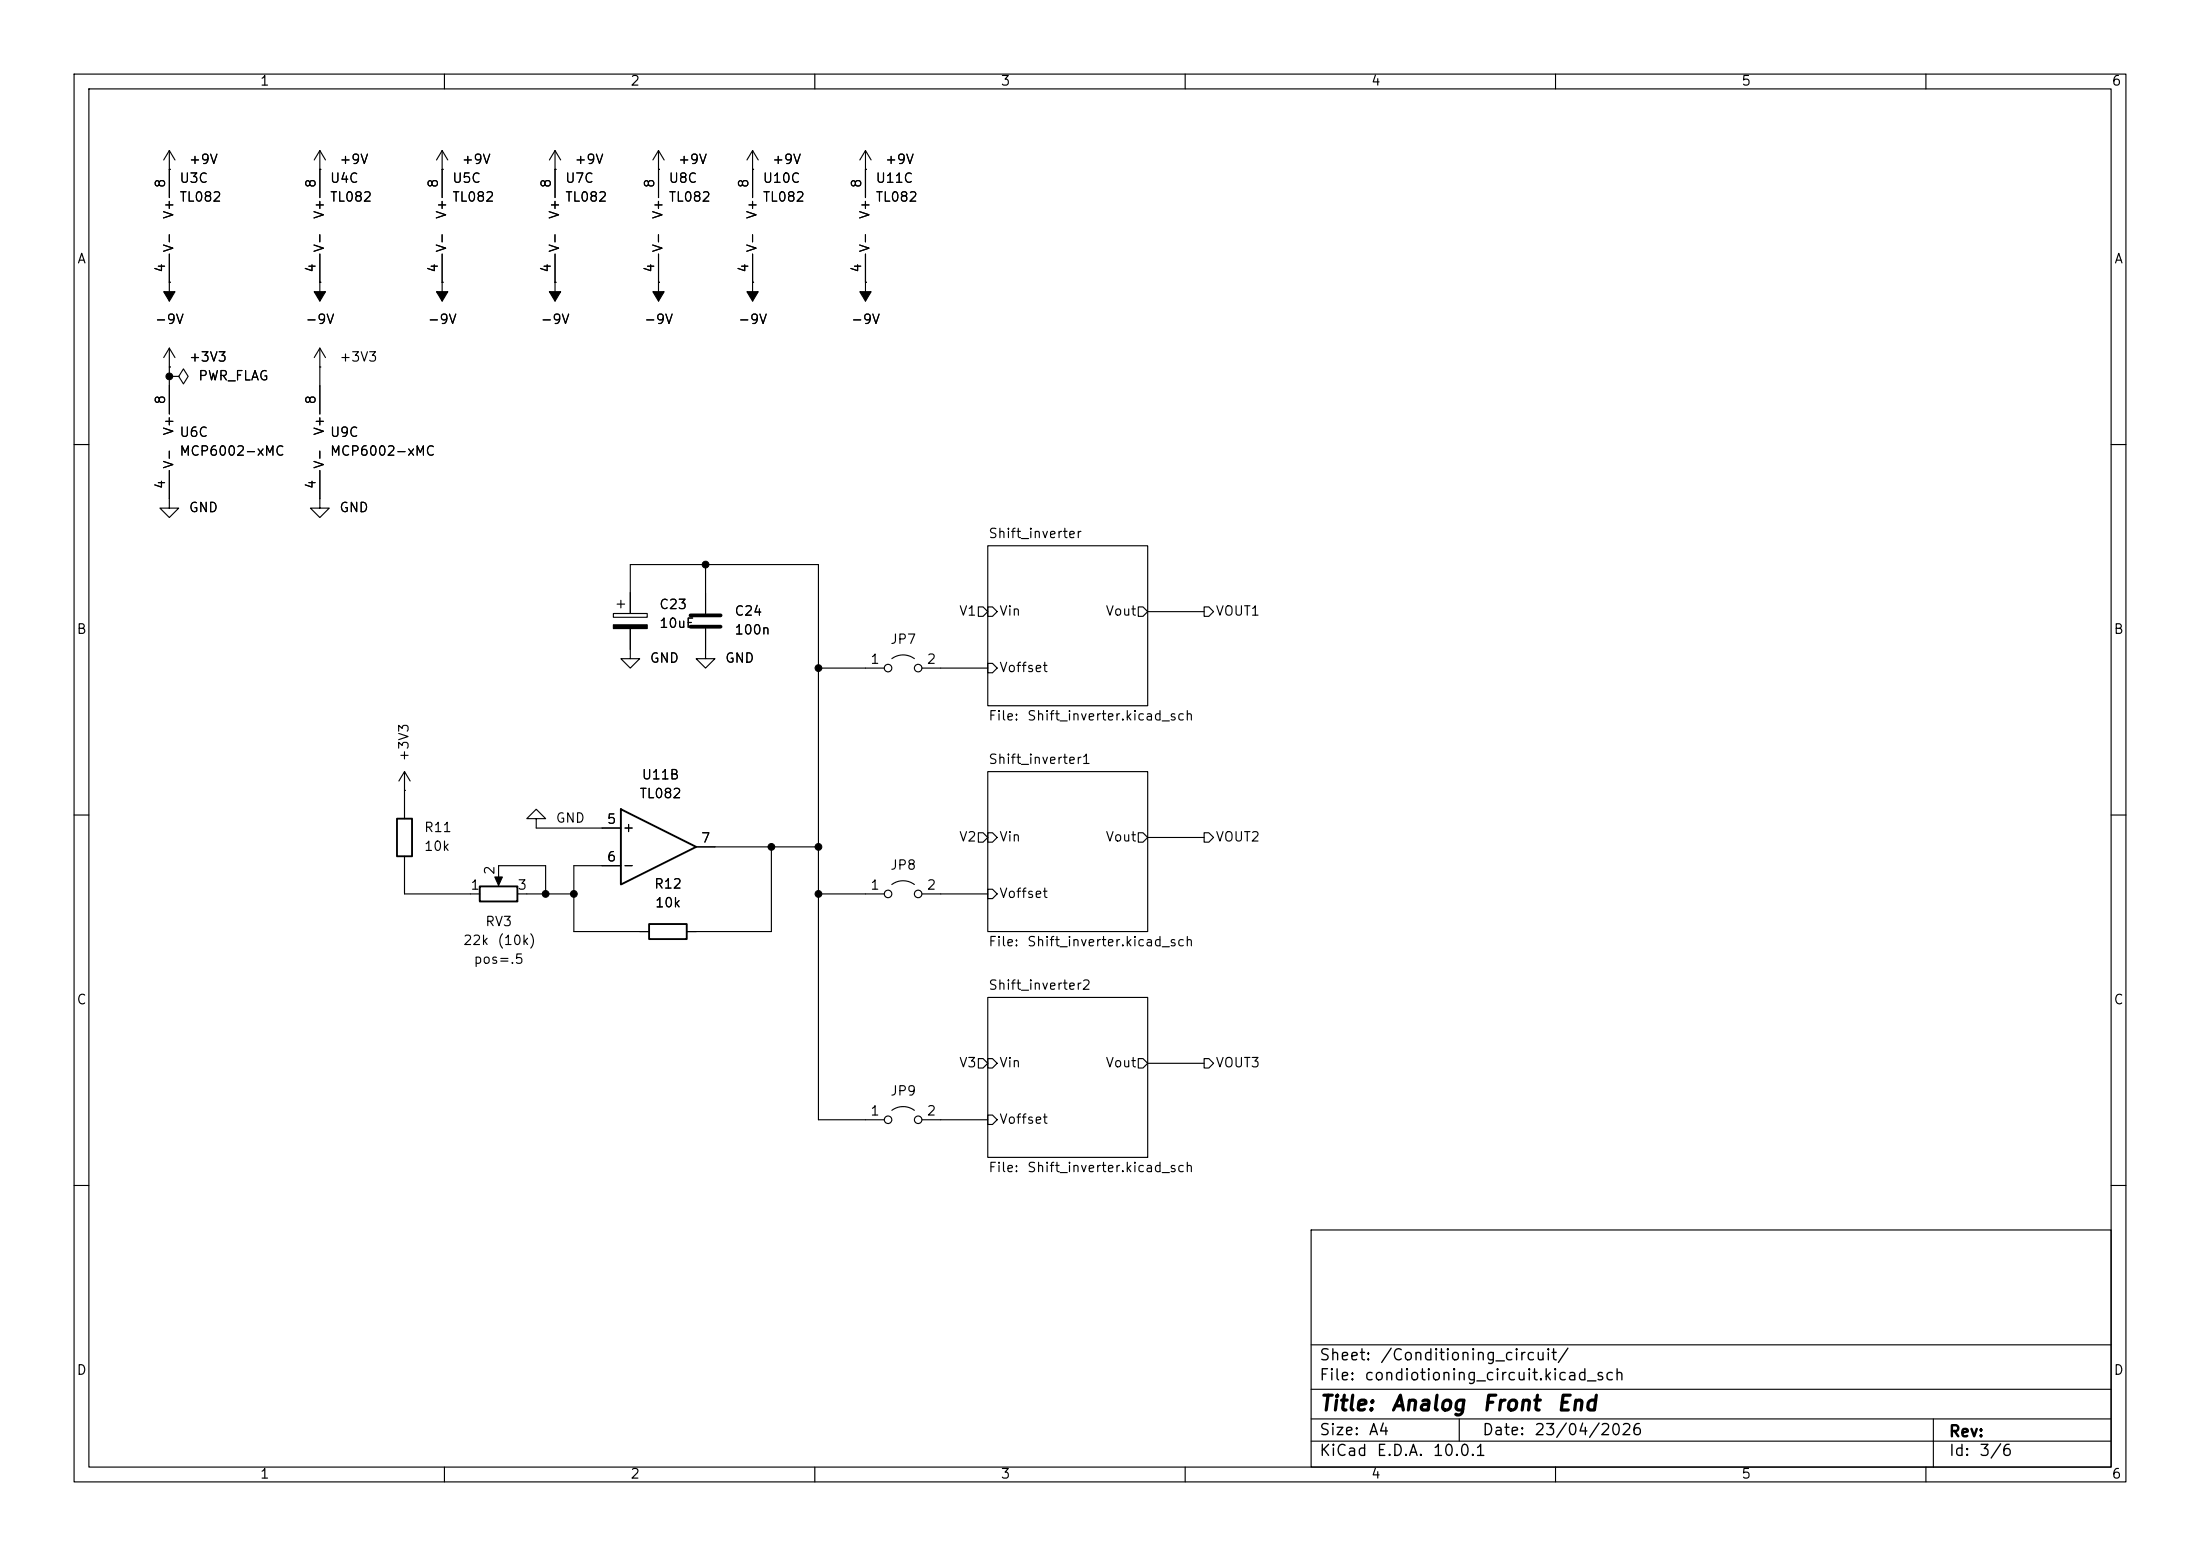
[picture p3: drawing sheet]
<svg xmlns="http://www.w3.org/2000/svg" width="297mm" height="210mm" viewBox="0 0 297 210" stroke-linecap="round" stroke-linejoin="round" font-family="sans-serif">
<g fill="none" stroke="#000" stroke-width=".15">
<path d="M10 10h277v190h-277zM12 12h273v186h-273zM60 10v2M110 10v2M160 10v2M210 10v2M260 10v2M22.9 22.9h.1M22.9 38.1h.1M22.9 20.3v6.4M22.9 34.3v6.3M22.9 20.3l-.8 1.3"/>
<path d="M22.9 20.3l.7 1.3M43.2 38.1h.1M43.2 22.9h.1M43.2 20.3v6.4M43.2 34.3v6.3M43.2 20.3l-.8 1.3M43.2 20.3l.7 1.3M59.7 38.1h.1M59.7 22.9h.1M59.7 20.3v6.4M59.7 34.3v6.3M59.7 20.3l-.8 1.3"/>
<path d="M59.7 20.3l.8 1.3M74.9 22.9h.1M74.9 38.1h.1M74.9 20.3l-.7 1.3M74.9 20.3l.8 1.3M74.9 20.3v6.4M74.9 34.3v6.3M88.9 38.1h.1M88.9 22.9h.1M88.9 20.3v6.4M88.9 34.3v6.3M88.9 20.3l-.8 1.3"/>
<path d="M88.9 20.3l.8 1.3M101.6 38.1h.1M101.6 22.9h.1M101.6 20.3v6.4M101.6 34.3v6.3M101.6 20.3l-.8 1.3M101.6 20.3l.8 1.3M116.8 22.9h.1M116.8 38.1h.1M116.8 20.3l-.7 1.3M116.8 20.3l.8 1.3M116.8 20.3v6.4"/>
<path d="M116.8 34.3v6.3M22.9 49.5h.1M22.9 50.8h1.2l.7-1 .6 1-.6 1-.7-1M22.9 50.8h.1M22.9 47v8.9M22.9 47l-.8 1.3M22.9 47l.7 1.3M43.2 49.5h.1M43.2 47v8.9M43.2 47l-.8 1.3M43.2 47l.7 1.3M10 60h2"/>
<path d="M22.9 63.5v5.1h1.2l-1.2 1.3-1.3-1.3h1.3M43.2 63.5v5.1h1.2l-1.2 1.3-1.3-1.3h1.3M95.2 76.2v6.6M133.3 73.7h21.6v21.6h-21.6zM285 60h2M82.8 82.8h4.6v.5h-4.6zM83.3 81.5h1M83.8 81v1M85.1 84.8v4.1h1.3l-1.3 1.3-1.3-1.3h1.3M85.1 82.8v-6.6h25.4v74.9h8.9M95.2 84.8v4.1h1.3l-1.3 1.3-1.2-1.3h1.2M110.5 90.2h8.9"/>
<path d="M120.4 88.9a2.54 2.54 0 0 1 3 0M124.5 90.2h8.8M132.1 81.9h.6l.6 .7-.6 .6h-.6zM133.3 81.9h.7l.6 .7-.6 .6h-.7zM133.3 89.5h.7l.6 .7-.6 .6h-.7zM153.7 81.9h.6l.6 .7-.6 .6h-.6zM154.9 82.6h7.7M162.6 81.9h.6l.6 .7-.6 .6h-.6zM10 110h2M54.6 106.7h.1M54.6 115.6v5.1h10.2M54.6 104.1l-.8 1.3"/>
<path d="M54.6 104.1l.8 1.3M54.6 104.1v6.4M67.3 119.1v-2.3h6.4v3.9M72.4 110.5h1.3l-1.3-1.3-1.3 1.3h1.3v1.3h11.4M83.8 116.8h-6.3v8.9h10.1M94 114.3h16.5M104.1 114.3v11.4h-11.4M120.4 119.4a2.54 2.54 0 0 1 3 0M132.1 112.4h.6l.6 .6-.6 .7h-.6zM133.3 104.1h21.6v21.6h-21.6zM133.3 112.4h.7l.6 .6-.6 .7h-.7zM153.7 112.4h.6l.6 .6-.6 .7h-.6z"/>
<path d="M154.9 113h7.7M162.6 112.4h.6l.6 .6-.6 .7h-.6zM285 110h2M69.8 120.7h7.7M110.5 120.7h8.9M124.5 120.7h8.8M133.3 134.6h21.6v21.6h-21.6zM133.3 120h.7l.6 .7-.6 .6h-.7zM120.4 149.9a2.54 2.54 0 0 1 3 0M124.5 151.1h8.8M132.1 142.9h.6l.6 .6-.6 .6h-.6zM133.3 142.9h.7l.6 .6-.6 .6h-.7z"/>
<path d="M133.3 150.5h.7l.6 .6-.6 .7h-.7zM153.7 142.9h.6l.6 .6-.6 .6h-.6zM154.9 143.5h7.7M162.6 142.9h.6l.6 .6-.6 .6h-.6zM10 160h2M177 166h108v32h-108zM285 160h2M60 198v2M110 198v2M160 198v2M177 194.5h108M177 191.5h108"/>
<path d="M177 187.5h108M177 181.5h108M197 191.5v3M210 198v2M260 198v2M261 191.5v6.5"/>
<circle cx="119.9" cy="90.2" r=".51"/>
<circle cx="124" cy="90.2" r=".51"/>
<circle cx="119.9" cy="120.7" r=".51"/>
<circle cx="124" cy="120.7" r=".51"/>
<circle cx="119.9" cy="151.1" r=".51"/>
<circle cx="124" cy="151.1" r=".51"/>
</g>
<path d="M22.1 39.4h1.5l-.7 1.2zM42.4 39.4h1.5l-.7 1.2zM58.9 39.4h1.6l-.8 1.2zM74.2 39.4h1.5l-.8 1.2zM88.1 39.4h1.6l-.8 1.2zM100.8 39.4h1.6l-.8 1.2zM116.1 39.4h1.5l-.8 1.2zM82.8 84.3h4.6v.5h-4.6zM66.8 118.4h1l-.5 1.1z" fill="#000" stroke="#000" stroke-width=".15"/>
<path d="M53.6 110.5h2v5.1h-2zM64.8 119.6h5v2.1h-5zM83.8 109.2l10.2 5.1-10.2 5.1zM87.6 124.7h5.1v2h-5.1z" fill="none" stroke="#000" stroke-width=".25"/>
<path d="M93.2 83.1h4.1M93.2 84.6h4.1" fill="none" stroke="#000" stroke-width=".51"/>
<g fill="#000" stroke="#000" stroke-width=".14">
<circle cx="22.9" cy="50.8" r=".46"/>
<circle cx="95.2" cy="76.2" r=".46"/>
<circle cx="110.5" cy="90.2" r=".46"/>
<circle cx="104.1" cy="114.3" r=".46"/>
<circle cx="110.5" cy="114.3" r=".46"/>
<circle cx="73.7" cy="120.7" r=".46"/>
<circle cx="77.5" cy="120.7" r=".46"/>
<circle cx="110.5" cy="120.7" r=".46"/>
</g>
<g font-size="2">
<text x="178" y="190.9">Title:</text>
<text x="187.7" y="190.9">Analog</text>
<text x="200" y="190.9">Front</text>
<text x="210" y="190.9">End</text>
</g>
<g font-size="1.5">
<text x="178" y="184">Sheet:</text>
<text x="186.2" y="184">/Conditioning_circuit/</text>
<text x="178" y="186.7">File:</text>
<text x="184.1" y="186.7">condiotioning_circuit.kicad_sch</text>
<text x="178" y="196.9">KiCad</text>
<text x="178" y="194.1">Size:</text>
<text x="184.7" y="194.1">A4</text>
<text x="185.7" y="196.9">E.D.A.</text>
<text x="193.3" y="196.9">10.0.1</text>
<text x="200" y="194.1">Date:</text>
<text x="207" y="194.1">23/04/2026</text>
<text x="263" y="194.3">Rev:</text>
<text x="263" y="196.9">Id:</text>
<text x="267.1" y="196.9">3/6</text>
</g>
<g font-size="1.3">
<text x="35" y="11.9">1</text>
<text x="85" y="11.9">2</text>
<text x="135" y="11.9">3</text>
<text x="185" y="11.9">4</text>
<text x="235" y="11.9">5</text>
<text x="285" y="11.9">6</text>
<text x="25.4" y="22.5">+9V</text>
<text x="45.7" y="22.5">+9V</text>
<text x="62.2" y="22.5">+9V</text>
<text x="77.5" y="22.5">+9V</text>
<text x="91.4" y="22.5">+9V</text>
<text x="104.1" y="22.5">+9V</text>
<text x="119.4" y="22.5">+9V</text>
<text x="22.6" y="25.5" transform="rotate(-90 22.6 25.5)">8</text>
<text x="23.7" y="29.7" transform="rotate(-90 23.7 29.7)">V+</text>
<text x="24.1" y="25">U3C</text>
<text x="24.1" y="27.5">TL082</text>
<text x="42.9" y="25.5" transform="rotate(-90 42.9 25.5)">8</text>
<text x="44" y="29.7" transform="rotate(-90 44 29.7)">V+</text>
<text x="44.5" y="25">U4C</text>
<text x="44.5" y="27.5">TL082</text>
<text x="59.4" y="25.5" transform="rotate(-90 59.4 25.5)">8</text>
<text x="60.6" y="29.7" transform="rotate(-90 60.6 29.7)">V+</text>
<text x="61" y="25">U5C</text>
<text x="61" y="27.5">TL082</text>
<text x="74.7" y="25.5" transform="rotate(-90 74.7 25.5)">8</text>
<text x="75.8" y="29.7" transform="rotate(-90 75.8 29.7)">V+</text>
<text x="76.2" y="25">U7C</text>
<text x="76.2" y="27.5">TL082</text>
<text x="88.6" y="25.5" transform="rotate(-90 88.6 25.5)">8</text>
<text x="89.8" y="29.7" transform="rotate(-90 89.8 29.7)">V+</text>
<text x="90.2" y="25">U8C</text>
<text x="90.2" y="27.5">TL082</text>
<text x="101.3" y="25.5" transform="rotate(-90 101.3 25.5)">8</text>
<text x="102.5" y="29.7" transform="rotate(-90 102.5 29.7)">V+</text>
<text x="102.9" y="25">U10C</text>
<text x="102.9" y="27.5">TL082</text>
<text x="116.6" y="25.5" transform="rotate(-90 116.6 25.5)">8</text>
<text x="117.7" y="29.7" transform="rotate(-90 117.7 29.7)">V+</text>
<text x="118.1" y="25">U11C</text>
<text x="118.1" y="27.5">TL082</text>
<text x="10.3" y="35.9">A</text>
<text x="23.7" y="34.2" transform="rotate(-90 23.7 34.2)">V-</text>
<text x="44" y="34.2" transform="rotate(-90 44 34.2)">V-</text>
<text x="60.6" y="34.2" transform="rotate(-90 60.6 34.2)">V-</text>
<text x="75.8" y="34.2" transform="rotate(-90 75.8 34.2)">V-</text>
<text x="89.8" y="34.2" transform="rotate(-90 89.8 34.2)">V-</text>
<text x="102.5" y="34.2" transform="rotate(-90 102.5 34.2)">V-</text>
<text x="117.7" y="34.2" transform="rotate(-90 117.7 34.2)">V-</text>
<text x="285.3" y="35.9">A</text>
<text x="22.6" y="36.9" transform="rotate(-90 22.6 36.9)">4</text>
<text x="42.9" y="36.9" transform="rotate(-90 42.9 36.9)">4</text>
<text x="59.4" y="36.9" transform="rotate(-90 59.4 36.9)">4</text>
<text x="74.7" y="36.9" transform="rotate(-90 74.7 36.9)">4</text>
<text x="88.6" y="36.9" transform="rotate(-90 88.6 36.9)">4</text>
<text x="101.3" y="36.9" transform="rotate(-90 101.3 36.9)">4</text>
<text x="116.6" y="36.9" transform="rotate(-90 116.6 36.9)">4</text>
<text x="20.8" y="44">-9V</text>
<text x="41.1" y="44">-9V</text>
<text x="57.7" y="44">-9V</text>
<text x="72.9" y="44">-9V</text>
<text x="86.9" y="44">-9V</text>
<text x="99.6" y="44">-9V</text>
<text x="114.8" y="44">-9V</text>
<text x="25.4" y="49.1">+3V3</text>
<text x="26.7" y="51.7">PWR_FLAG</text>
<text x="45.7" y="49.1">+3V3</text>
<text x="22.6" y="54.7" transform="rotate(-90 22.6 54.7)">8</text>
<text x="23.7" y="58.9" transform="rotate(-90 23.7 58.9)">V+</text>
<text x="24.1" y="59.3">U6C</text>
<text x="42.9" y="54.7" transform="rotate(-90 42.9 54.7)">8</text>
<text x="44" y="58.9" transform="rotate(-90 44 58.9)">V+</text>
<text x="44.5" y="59.3">U9C</text>
<text x="23.7" y="63.4" transform="rotate(-90 23.7 63.4)">V-</text>
<text x="24.1" y="61.8">MCP6002-xMC</text>
<text x="44" y="63.4" transform="rotate(-90 44 63.4)">V-</text>
<text x="44.5" y="61.8">MCP6002-xMC</text>
<text x="22.6" y="66.1" transform="rotate(-90 22.6 66.1)">4</text>
<text x="25.4" y="69.4">GND</text>
<text x="42.9" y="66.1" transform="rotate(-90 42.9 66.1)">4</text>
<text x="45.7" y="69.4">GND</text>
<text x="133.3" y="72.9">Shift_inverter</text>
<text x="88.9" y="82.5">C23</text>
<text x="99.1" y="83.4">C24</text>
<text x="129.4" y="83.4">V1</text>
<text x="134.8" y="83.4">Vin</text>
<text x="149.2" y="83.4">Vout</text>
<text x="164" y="83.4">VOUT1</text>
<text x="10.3" y="85.9">B</text>
<text x="87.6" y="89.8">GND</text>
<text x="88.9" y="85.1">10uF</text>
<text x="97.8" y="89.8">GND</text>
<text x="99.1" y="86">100n</text>
<text x="117.4" y="89.9">1</text>
<text x="120.1" y="87.2">JP7</text>
<text x="125" y="89.9">2</text>
<text x="285.3" y="85.9">B</text>
<text x="134.8" y="91">Voffset</text>
<text x="133.3" y="97.6">File:</text>
<text x="138.6" y="97.6">Shift_inverter.kicad_sch</text>
<text x="55.5" y="102.9" transform="rotate(-90 55.5 102.9)">+3V3</text>
<text x="86.5" y="105.5">U11B</text>
<text x="133.3" y="103.4">Shift_inverter1</text>
<text x="57.2" y="112.6">R11</text>
<text x="74.9" y="111.4">GND</text>
<text x="81.8" y="111.5">5</text>
<text x="83.9" y="112.6">+</text>
<text x="86.2" y="108.1">TL082</text>
<text x="129.4" y="113.9">V2</text>
<text x="134.8" y="113.9">Vin</text>
<text x="149.2" y="113.9">Vout</text>
<text x="164" y="113.9">VOUT2</text>
<text x="57.2" y="115.2">10k</text>
<text x="67.1" y="118.2" transform="rotate(-90 67.1 118.2)">2</text>
<text x="81.8" y="116.6">6</text>
<text x="83.9" y="117.7">-</text>
<text x="94.5" y="114">7</text>
<text x="120.1" y="117.7">JP8</text>
<text x="63.4" y="120.4">1</text>
<text x="65.4" y="125.3">RV3</text>
<text x="69.8" y="120.4">3</text>
<text x="88.2" y="120.2">R12</text>
<text x="88.3" y="122.8">10k</text>
<text x="117.4" y="120.4">1</text>
<text x="125" y="120.4">2</text>
<text x="134.8" y="121.5">Voffset</text>
<text x="62.4" y="127.9">22k</text>
<text x="63.9" y="130.4">pos=.5</text>
<text x="67" y="127.9">(10k)</text>
<text x="133.3" y="128">File:</text>
<text x="138.6" y="128">Shift_inverter.kicad_sch</text>
<text x="10.3" y="135.9">C</text>
<text x="133.3" y="133.9">Shift_inverter2</text>
<text x="285.3" y="135.9">C</text>
<text x="120.1" y="148.2">JP9</text>
<text x="129.4" y="144.4">V3</text>
<text x="134.8" y="144.4">Vin</text>
<text x="149.2" y="144.4">Vout</text>
<text x="164" y="144.4">VOUT3</text>
<text x="117.4" y="150.9">1</text>
<text x="125" y="150.9">2</text>
<text x="134.8" y="152">Voffset</text>
<text x="133.3" y="158.5">File:</text>
<text x="138.6" y="158.5">Shift_inverter.kicad_sch</text>
<text x="10.3" y="185.9">D</text>
<text x="285.3" y="185.9">D</text>
<text x="35" y="199.9">1</text>
<text x="85" y="199.9">2</text>
<text x="135" y="199.9">3</text>
<text x="185" y="199.9">4</text>
<text x="235" y="199.9">5</text>
<text x="285" y="199.9">6</text>
</g>
</svg>
